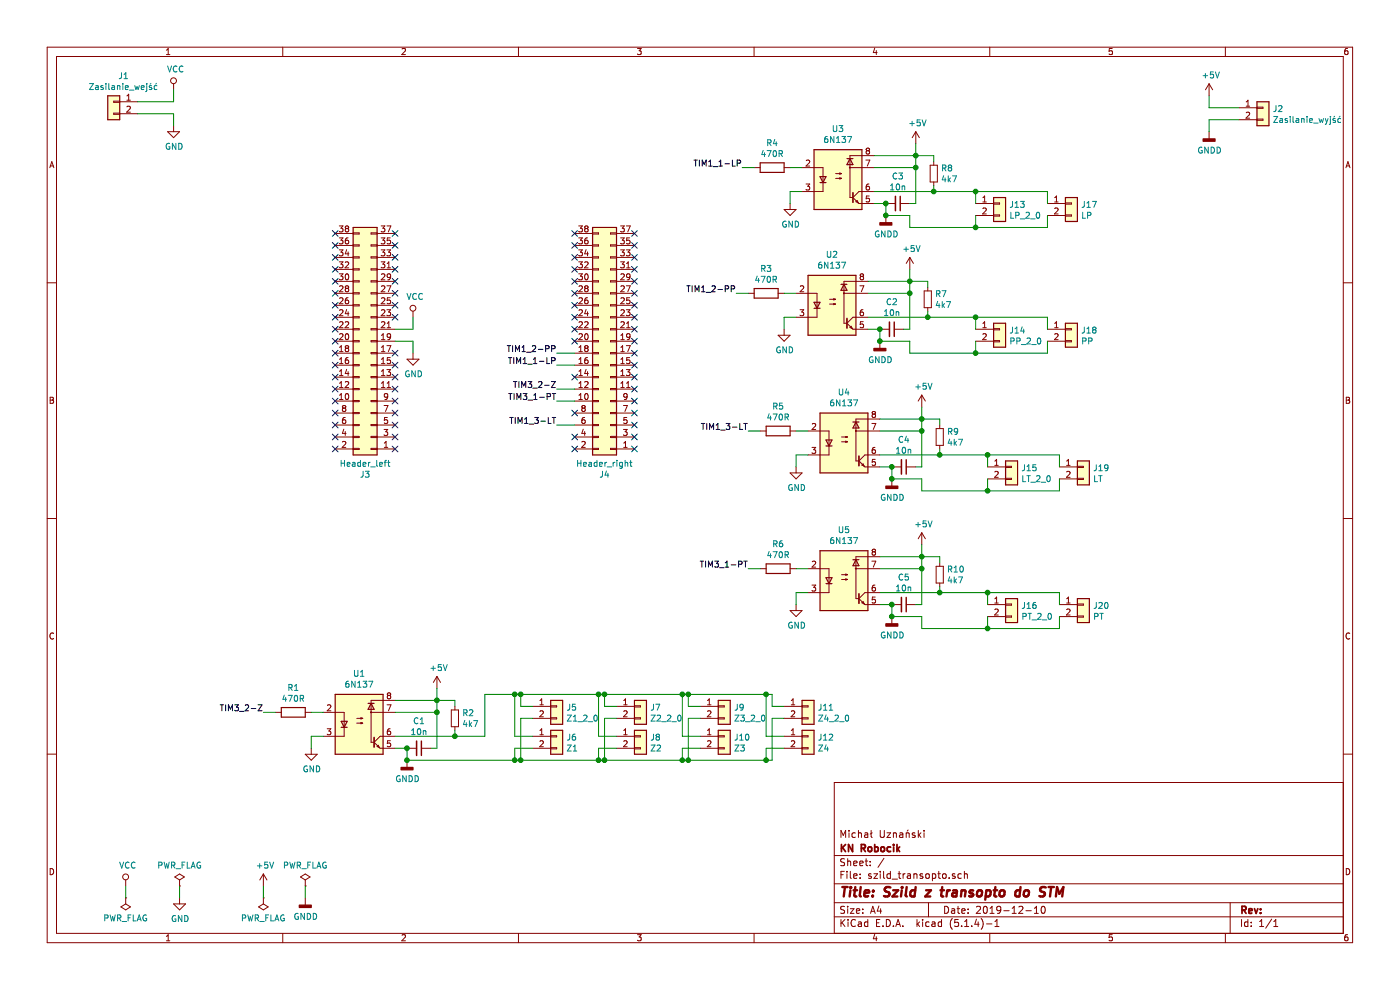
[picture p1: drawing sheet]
EESchema Schematic File Version 4
LIBS:szild_transopto-cache
EELAYER 30 0
EELAYER END
$Descr A4 11693 8268
encoding utf-8
Sheet 1 1
Title "Szild z transopto do STM"
Date "2019-12-10"
Rev ""
Comp "KN Robocik"
Comment1 "Michał Uznański"
Comment2 ""
Comment3 ""
Comment4 ""
$EndDescr
$Comp
L power:VCC #PWR01
U 1 1
P 1050 7400
F 0 "#PWR01" H 1050 7250 50  0001 C CNN
F 1 "VCC" H 1067 7573 50  0000 C CNN
F 2 "" H 1050 7400 50  0001 C CNN
F 3 "" H 1050 7400 50  0001 C CNN
	1    1050 7400
	1    0    0    -1  
$EndComp
$Comp
L power:GND #PWR04
U 1 1
P 1500 7500
F 0 "#PWR04" H 1500 7250 50  0001 C CNN
F 1 "GND" H 1505 7327 50  0000 C CNN
F 2 "" H 1500 7500 50  0001 C CNN
F 3 "" H 1500 7500 50  0001 C CNN
	1    1500 7500
	1    0    0    -1  
$EndComp
$Comp
L power:PWR_FLAG #FLG02
U 1 1
P 1500 7400
F 0 "#FLG02" H 1500 7475 50  0001 C CNN
F 1 "PWR_FLAG" H 1500 7573 50  0000 C CNN
F 2 "" H 1500 7400 50  0001 C CNN
F 3 "~" H 1500 7400 50  0001 C CNN
	1    1500 7400
	1    0    0    -1  
$EndComp
Wire Wire Line
	1500 7400 1500 7500
$Comp
L power:PWR_FLAG #FLG01
U 1 1
P 1050 7500
F 0 "#FLG01" H 1050 7575 50  0001 C CNN
F 1 "PWR_FLAG" H 1050 7673 50  0000 C CNN
F 2 "" H 1050 7500 50  0001 C CNN
F 3 "~" H 1050 7500 50  0001 C CNN
	1    1050 7500
	-1   0    0    1   
$EndComp
Wire Wire Line
	1050 7400 1050 7500
$Comp
L Connector_Generic:Conn_01x02 J2
U 1 1
P 10550 900
F 0 "J2" H 10630 892 50  0000 L CNN
F 1 "Zasilanie_wyjść" H 10630 801 50  0000 L CNN
F 2 "Connector_Molex:Molex_Mini-Fit_Jr_5566-02A_2x01_P4.20mm_Vertical" H 10550 900 50  0001 C CNN
F 3 "~" H 10550 900 50  0001 C CNN
	1    10550 900 
	1    0    0    -1  
$EndComp
Wire Wire Line
	10100 800  10100 900 
Wire Wire Line
	10100 900  10350 900 
Wire Wire Line
	10100 1100 10100 1000
Wire Wire Line
	10100 1000 10350 1000
$Comp
L Connector_Generic:Conn_01x02 J1
U 1 1
P 950 850
F 0 "J1" H 868 1067 50  0000 C CNN
F 1 "Zasilanie_wejść" H 868 976 50  0000 C CNN
F 2 "Connector_Molex:Molex_Mini-Fit_Jr_5566-02A_2x01_P4.20mm_Vertical" H 950 850 50  0001 C CNN
F 3 "~" H 950 850 50  0001 C CNN
	1    950  850 
	-1   0    0    -1  
$EndComp
$Comp
L power:VCC #PWR02
U 1 1
P 1450 750
F 0 "#PWR02" H 1450 600 50  0001 C CNN
F 1 "VCC" H 1467 923 50  0000 C CNN
F 2 "" H 1450 750 50  0001 C CNN
F 3 "" H 1450 750 50  0001 C CNN
	1    1450 750 
	1    0    0    -1  
$EndComp
$Comp
L power:GNDD #PWR06
U 1 1
P 10100 1100
F 0 "#PWR06" H 10100 850 50  0001 C CNN
F 1 "GNDD" H 10104 945 50  0000 C CNN
F 2 "" H 10100 1100 50  0001 C CNN
F 3 "" H 10100 1100 50  0001 C CNN
	1    10100 1100
	1    0    0    -1  
$EndComp
Wire Wire Line
	1150 850  1450 850 
Wire Wire Line
	1450 850  1450 750 
$Comp
L power:GND #PWR03
U 1 1
P 1450 1050
F 0 "#PWR03" H 1450 800 50  0001 C CNN
F 1 "GND" H 1455 877 50  0000 C CNN
F 2 "" H 1450 1050 50  0001 C CNN
F 3 "" H 1450 1050 50  0001 C CNN
	1    1450 1050
	1    0    0    -1  
$EndComp
Wire Wire Line
	1450 1050 1450 950 
Wire Wire Line
	1450 950  1150 950 
$Comp
L power:VCC #PWR0101
U 1 1
P 3450 2650
F 0 "#PWR0101" H 3450 2500 50  0001 C CNN
F 1 "VCC" H 3467 2823 50  0000 C CNN
F 2 "" H 3450 2650 50  0001 C CNN
F 3 "" H 3450 2650 50  0001 C CNN
	1    3450 2650
	1    0    0    -1  
$EndComp
Wire Wire Line
	3300 2750 3450 2750
Wire Wire Line
	3450 2750 3450 2650
$Comp
L power:GND #PWR0102
U 1 1
P 3450 2950
F 0 "#PWR0102" H 3450 2700 50  0001 C CNN
F 1 "GND" H 3455 2777 50  0000 C CNN
F 2 "" H 3450 2950 50  0001 C CNN
F 3 "" H 3450 2950 50  0001 C CNN
	1    3450 2950
	1    0    0    -1  
$EndComp
Wire Wire Line
	3450 2950 3450 2850
Wire Wire Line
	3450 2850 3300 2850
Wire Wire Line
	4800 3050 4650 3050
Text Label 4650 3050 2    50   ~ 0
TIM1_1-LP
Text Label 4650 2950 2    50   ~ 0
TIM1_2-PP
Wire Wire Line
	4800 2950 4650 2950
Wire Wire Line
	4800 3550 4650 3550
Text Label 4650 3550 2    50   ~ 0
TIM1_3-LT
Wire Wire Line
	4800 3350 4650 3350
Wire Wire Line
	4800 3250 4650 3250
Text Label 4650 3350 2    50   ~ 0
TIM3_1-PT
Text Label 4650 3250 2    50   ~ 0
TIM3_2-Z
$Comp
L Isolator:6N136 U2
U 1 1
P 6950 2550
F 0 "U2" H 6950 2975 50  0000 C CNN
F 1 "6N137" H 6950 2884 50  0000 C CNN
F 2 "Package_DIP:DIP-8_W7.62mm" H 6750 2250 50  0001 L CIN
F 3 "https://optoelectronics.liteon.com/upload/download/DS70-2008-0032/6N135-L%206N136-L%20series.pdf" H 6950 2550 50  0001 L CNN
	1    6950 2550
	1    0    0    -1  
$EndComp
$Comp
L Isolator:6N136 U4
U 1 1
P 7050 3700
F 0 "U4" H 7050 4125 50  0000 C CNN
F 1 "6N137" H 7050 4034 50  0000 C CNN
F 2 "Package_DIP:DIP-8_W7.62mm" H 6850 3400 50  0001 L CIN
F 3 "https://optoelectronics.liteon.com/upload/download/DS70-2008-0032/6N135-L%206N136-L%20series.pdf" H 7050 3700 50  0001 L CNN
	1    7050 3700
	1    0    0    -1  
$EndComp
$Comp
L Isolator:6N136 U5
U 1 1
P 7050 4850
F 0 "U5" H 7050 5275 50  0000 C CNN
F 1 "6N137" H 7050 5184 50  0000 C CNN
F 2 "Package_DIP:DIP-8_W7.62mm" H 6850 4550 50  0001 L CIN
F 3 "https://optoelectronics.liteon.com/upload/download/DS70-2008-0032/6N135-L%206N136-L%20series.pdf" H 7050 4850 50  0001 L CNN
	1    7050 4850
	1    0    0    -1  
$EndComp
$Comp
L Isolator:6N136 U3
U 1 1
P 7000 1500
F 0 "U3" H 7000 1925 50  0000 C CNN
F 1 "6N137" H 7000 1834 50  0000 C CNN
F 2 "Package_DIP:DIP-8_W7.62mm" H 6800 1200 50  0001 L CIN
F 3 "https://optoelectronics.liteon.com/upload/download/DS70-2008-0032/6N135-L%206N136-L%20series.pdf" H 7000 1500 50  0001 L CNN
	1    7000 1500
	1    0    0    -1  
$EndComp
$Comp
L Device:R R4
U 1 1
P 6450 1400
F 0 "R4" V 6243 1400 50  0000 C CNN
F 1 "470R" V 6334 1400 50  0000 C CNN
F 2 "Resistor_SMD:R_0805_2012Metric" V 6380 1400 50  0001 C CNN
F 3 "~" H 6450 1400 50  0001 C CNN
	1    6450 1400
	0    1    1    0   
$EndComp
$Comp
L Device:R R3
U 1 1
P 6400 2450
F 0 "R3" V 6193 2450 50  0000 C CNN
F 1 "470R" V 6284 2450 50  0000 C CNN
F 2 "Resistor_SMD:R_0805_2012Metric" V 6330 2450 50  0001 C CNN
F 3 "~" H 6400 2450 50  0001 C CNN
	1    6400 2450
	0    1    1    0   
$EndComp
$Comp
L Device:R R5
U 1 1
P 6500 3600
F 0 "R5" V 6293 3600 50  0000 C CNN
F 1 "470R" V 6384 3600 50  0000 C CNN
F 2 "Resistor_SMD:R_0805_2012Metric" V 6430 3600 50  0001 C CNN
F 3 "~" H 6500 3600 50  0001 C CNN
	1    6500 3600
	0    1    1    0   
$EndComp
$Comp
L Device:R R6
U 1 1
P 6500 4750
F 0 "R6" V 6293 4750 50  0000 C CNN
F 1 "470R" V 6384 4750 50  0000 C CNN
F 2 "Resistor_SMD:R_0805_2012Metric" V 6430 4750 50  0001 C CNN
F 3 "~" H 6500 4750 50  0001 C CNN
	1    6500 4750
	0    1    1    0   
$EndComp
Wire Wire Line
	6750 4750 6650 4750
Wire Wire Line
	6750 3600 6650 3600
Wire Wire Line
	6650 2450 6550 2450
Wire Wire Line
	6700 1400 6600 1400
$Comp
L power:GND #PWR0103
U 1 1
P 6600 1700
F 0 "#PWR0103" H 6600 1450 50  0001 C CNN
F 1 "GND" H 6605 1527 50  0000 C CNN
F 2 "" H 6600 1700 50  0001 C CNN
F 3 "" H 6600 1700 50  0001 C CNN
	1    6600 1700
	1    0    0    -1  
$EndComp
$Comp
L power:GND #PWR0104
U 1 1
P 6550 2750
F 0 "#PWR0104" H 6550 2500 50  0001 C CNN
F 1 "GND" H 6555 2577 50  0000 C CNN
F 2 "" H 6550 2750 50  0001 C CNN
F 3 "" H 6550 2750 50  0001 C CNN
	1    6550 2750
	1    0    0    -1  
$EndComp
$Comp
L power:GND #PWR0105
U 1 1
P 6650 3900
F 0 "#PWR0105" H 6650 3650 50  0001 C CNN
F 1 "GND" H 6655 3727 50  0000 C CNN
F 2 "" H 6650 3900 50  0001 C CNN
F 3 "" H 6650 3900 50  0001 C CNN
	1    6650 3900
	1    0    0    -1  
$EndComp
$Comp
L power:GND #PWR0106
U 1 1
P 6650 5050
F 0 "#PWR0106" H 6650 4800 50  0001 C CNN
F 1 "GND" H 6655 4877 50  0000 C CNN
F 2 "" H 6650 5050 50  0001 C CNN
F 3 "" H 6650 5050 50  0001 C CNN
	1    6650 5050
	1    0    0    -1  
$EndComp
Wire Wire Line
	6650 5050 6650 4950
Wire Wire Line
	6650 4950 6750 4950
Wire Wire Line
	6650 3900 6650 3800
Wire Wire Line
	6650 3800 6750 3800
Wire Wire Line
	6550 2750 6550 2650
Wire Wire Line
	6550 2650 6650 2650
Wire Wire Line
	6600 1700 6600 1600
Wire Wire Line
	6600 1600 6700 1600
Wire Wire Line
	6300 1400 6200 1400
Wire Wire Line
	6250 2450 6150 2450
Wire Wire Line
	6350 3600 6250 3600
Wire Wire Line
	6350 4750 6250 4750
Text Label 6200 1400 2    50   ~ 0
TIM1_1-LP
Text Label 6150 2450 2    50   ~ 0
TIM1_2-PP
Text Label 6250 3600 2    50   ~ 0
TIM1_3-LT
$Comp
L Isolator:6N136 U1
U 1 1
P 3000 6050
F 0 "U1" H 3000 6475 50  0000 C CNN
F 1 "6N137" H 3000 6384 50  0000 C CNN
F 2 "Package_DIP:DIP-8_W7.62mm" H 2800 5750 50  0001 L CIN
F 3 "https://optoelectronics.liteon.com/upload/download/DS70-2008-0032/6N135-L%206N136-L%20series.pdf" H 3000 6050 50  0001 L CNN
	1    3000 6050
	1    0    0    -1  
$EndComp
$Comp
L Device:R R1
U 1 1
P 2450 5950
F 0 "R1" V 2243 5950 50  0000 C CNN
F 1 "470R" V 2334 5950 50  0000 C CNN
F 2 "Resistor_SMD:R_0805_2012Metric" V 2380 5950 50  0001 C CNN
F 3 "~" H 2450 5950 50  0001 C CNN
	1    2450 5950
	0    1    1    0   
$EndComp
Wire Wire Line
	2700 5950 2600 5950
$Comp
L power:GND #PWR0107
U 1 1
P 2600 6250
F 0 "#PWR0107" H 2600 6000 50  0001 C CNN
F 1 "GND" H 2605 6077 50  0000 C CNN
F 2 "" H 2600 6250 50  0001 C CNN
F 3 "" H 2600 6250 50  0001 C CNN
	1    2600 6250
	1    0    0    -1  
$EndComp
Wire Wire Line
	2600 6250 2600 6150
Wire Wire Line
	2600 6150 2700 6150
Wire Wire Line
	2300 5950 2200 5950
Text Label 6250 4750 2    50   ~ 0
TIM3_1-PT
Text Label 2200 5950 2    50   ~ 0
TIM3_2-Z
$Comp
L power:+5V #PWR0108
U 1 1
P 7650 1200
F 0 "#PWR0108" H 7650 1050 50  0001 C CNN
F 1 "+5V" H 7665 1373 50  0000 C CNN
F 2 "" H 7650 1200 50  0001 C CNN
F 3 "" H 7650 1200 50  0001 C CNN
	1    7650 1200
	1    0    0    -1  
$EndComp
Wire Wire Line
	7300 1300 7650 1300
Wire Wire Line
	7650 1300 7650 1200
Wire Wire Line
	7300 1400 7650 1400
Wire Wire Line
	7650 1400 7650 1300
Connection ~ 7650 1300
Wire Wire Line
	7650 1300 7800 1300
$Comp
L power:GNDD #PWR0109
U 1 1
P 7400 1800
F 0 "#PWR0109" H 7400 1550 50  0001 C CNN
F 1 "GNDD" H 7404 1645 50  0000 C CNN
F 2 "" H 7400 1800 50  0001 C CNN
F 3 "" H 7400 1800 50  0001 C CNN
	1    7400 1800
	1    0    0    -1  
$EndComp
Wire Wire Line
	7400 1800 7400 1700
Wire Wire Line
	7400 1700 7300 1700
$Comp
L Device:C_Small C3
U 1 1
P 7500 1700
F 0 "C3" V 7271 1700 50  0000 C CNN
F 1 "10n" V 7362 1700 50  0000 C CNN
F 2 "Capacitor_SMD:C_0805_2012Metric" H 7500 1700 50  0001 C CNN
F 3 "~" H 7500 1700 50  0001 C CNN
	1    7500 1700
	0    1    1    0   
$EndComp
Connection ~ 7400 1700
Wire Wire Line
	7600 1700 7650 1700
Wire Wire Line
	7650 1700 7650 1400
Connection ~ 7650 1400
Wire Wire Line
	7300 1600 7800 1600
$Comp
L Device:R_Small R8
U 1 1
P 7800 1450
F 0 "R8" H 7859 1496 50  0000 L CNN
F 1 "4k7" H 7859 1405 50  0000 L CNN
F 2 "Resistor_SMD:R_0805_2012Metric" H 7800 1450 50  0001 C CNN
F 3 "~" H 7800 1450 50  0001 C CNN
	1    7800 1450
	1    0    0    -1  
$EndComp
Wire Wire Line
	7800 1350 7800 1300
Wire Wire Line
	7800 1550 7800 1600
$Comp
L power:+5V #PWR0110
U 1 1
P 10100 800
F 0 "#PWR0110" H 10100 650 50  0001 C CNN
F 1 "+5V" H 10115 973 50  0000 C CNN
F 2 "" H 10100 800 50  0001 C CNN
F 3 "" H 10100 800 50  0001 C CNN
	1    10100 800 
	1    0    0    -1  
$EndComp
$Comp
L power:+5V #PWR0111
U 1 1
P 7600 2250
F 0 "#PWR0111" H 7600 2100 50  0001 C CNN
F 1 "+5V" H 7615 2423 50  0000 C CNN
F 2 "" H 7600 2250 50  0001 C CNN
F 3 "" H 7600 2250 50  0001 C CNN
	1    7600 2250
	1    0    0    -1  
$EndComp
Wire Wire Line
	7250 2350 7600 2350
Wire Wire Line
	7600 2350 7600 2250
Wire Wire Line
	7250 2450 7600 2450
Wire Wire Line
	7600 2450 7600 2350
Connection ~ 7600 2350
Wire Wire Line
	7600 2350 7750 2350
$Comp
L power:GNDD #PWR0112
U 1 1
P 7350 2850
F 0 "#PWR0112" H 7350 2600 50  0001 C CNN
F 1 "GNDD" H 7354 2695 50  0000 C CNN
F 2 "" H 7350 2850 50  0001 C CNN
F 3 "" H 7350 2850 50  0001 C CNN
	1    7350 2850
	1    0    0    -1  
$EndComp
Wire Wire Line
	7350 2850 7350 2750
Wire Wire Line
	7350 2750 7250 2750
$Comp
L Device:C_Small C2
U 1 1
P 7450 2750
F 0 "C2" V 7221 2750 50  0000 C CNN
F 1 "10n" V 7312 2750 50  0000 C CNN
F 2 "Capacitor_SMD:C_0805_2012Metric" H 7450 2750 50  0001 C CNN
F 3 "~" H 7450 2750 50  0001 C CNN
	1    7450 2750
	0    1    1    0   
$EndComp
Connection ~ 7350 2750
Wire Wire Line
	7550 2750 7600 2750
Wire Wire Line
	7600 2750 7600 2450
Connection ~ 7600 2450
Wire Wire Line
	7250 2650 7750 2650
$Comp
L Device:R_Small R7
U 1 1
P 7750 2500
F 0 "R7" H 7809 2546 50  0000 L CNN
F 1 "4k7" H 7809 2455 50  0000 L CNN
F 2 "Resistor_SMD:R_0805_2012Metric" H 7750 2500 50  0001 C CNN
F 3 "~" H 7750 2500 50  0001 C CNN
	1    7750 2500
	1    0    0    -1  
$EndComp
Wire Wire Line
	7750 2400 7750 2350
Wire Wire Line
	7750 2600 7750 2650
$Comp
L power:+5V #PWR0113
U 1 1
P 7700 3400
F 0 "#PWR0113" H 7700 3250 50  0001 C CNN
F 1 "+5V" H 7715 3573 50  0000 C CNN
F 2 "" H 7700 3400 50  0001 C CNN
F 3 "" H 7700 3400 50  0001 C CNN
	1    7700 3400
	1    0    0    -1  
$EndComp
Wire Wire Line
	7350 3500 7700 3500
Wire Wire Line
	7700 3500 7700 3400
Wire Wire Line
	7350 3600 7700 3600
Wire Wire Line
	7700 3600 7700 3500
Connection ~ 7700 3500
Wire Wire Line
	7700 3500 7850 3500
$Comp
L power:GNDD #PWR0114
U 1 1
P 7450 4000
F 0 "#PWR0114" H 7450 3750 50  0001 C CNN
F 1 "GNDD" H 7454 3845 50  0000 C CNN
F 2 "" H 7450 4000 50  0001 C CNN
F 3 "" H 7450 4000 50  0001 C CNN
	1    7450 4000
	1    0    0    -1  
$EndComp
Wire Wire Line
	7450 4000 7450 3900
Wire Wire Line
	7450 3900 7350 3900
$Comp
L Device:C_Small C4
U 1 1
P 7550 3900
F 0 "C4" V 7321 3900 50  0000 C CNN
F 1 "10n" V 7412 3900 50  0000 C CNN
F 2 "Capacitor_SMD:C_0805_2012Metric" H 7550 3900 50  0001 C CNN
F 3 "~" H 7550 3900 50  0001 C CNN
	1    7550 3900
	0    1    1    0   
$EndComp
Connection ~ 7450 3900
Wire Wire Line
	7650 3900 7700 3900
Wire Wire Line
	7700 3900 7700 3600
Connection ~ 7700 3600
Wire Wire Line
	7350 3800 7850 3800
$Comp
L Device:R_Small R9
U 1 1
P 7850 3650
F 0 "R9" H 7909 3696 50  0000 L CNN
F 1 "4k7" H 7909 3605 50  0000 L CNN
F 2 "Resistor_SMD:R_0805_2012Metric" H 7850 3650 50  0001 C CNN
F 3 "~" H 7850 3650 50  0001 C CNN
	1    7850 3650
	1    0    0    -1  
$EndComp
Wire Wire Line
	7850 3550 7850 3500
Wire Wire Line
	7850 3750 7850 3800
$Comp
L power:+5V #PWR0115
U 1 1
P 7700 4550
F 0 "#PWR0115" H 7700 4400 50  0001 C CNN
F 1 "+5V" H 7715 4723 50  0000 C CNN
F 2 "" H 7700 4550 50  0001 C CNN
F 3 "" H 7700 4550 50  0001 C CNN
	1    7700 4550
	1    0    0    -1  
$EndComp
Wire Wire Line
	7350 4650 7700 4650
Wire Wire Line
	7700 4650 7700 4550
Wire Wire Line
	7350 4750 7700 4750
Wire Wire Line
	7700 4750 7700 4650
Connection ~ 7700 4650
Wire Wire Line
	7700 4650 7850 4650
$Comp
L power:GNDD #PWR0116
U 1 1
P 7450 5150
F 0 "#PWR0116" H 7450 4900 50  0001 C CNN
F 1 "GNDD" H 7454 4995 50  0000 C CNN
F 2 "" H 7450 5150 50  0001 C CNN
F 3 "" H 7450 5150 50  0001 C CNN
	1    7450 5150
	1    0    0    -1  
$EndComp
Wire Wire Line
	7450 5150 7450 5050
Wire Wire Line
	7450 5050 7350 5050
$Comp
L Device:C_Small C5
U 1 1
P 7550 5050
F 0 "C5" V 7321 5050 50  0000 C CNN
F 1 "10n" V 7412 5050 50  0000 C CNN
F 2 "Capacitor_SMD:C_0805_2012Metric" H 7550 5050 50  0001 C CNN
F 3 "~" H 7550 5050 50  0001 C CNN
	1    7550 5050
	0    1    1    0   
$EndComp
Connection ~ 7450 5050
Wire Wire Line
	7650 5050 7700 5050
Wire Wire Line
	7700 5050 7700 4750
Connection ~ 7700 4750
Wire Wire Line
	7350 4950 7850 4950
$Comp
L Device:R_Small R10
U 1 1
P 7850 4800
F 0 "R10" H 7909 4846 50  0000 L CNN
F 1 "4k7" H 7909 4755 50  0000 L CNN
F 2 "Resistor_SMD:R_0805_2012Metric" H 7850 4800 50  0001 C CNN
F 3 "~" H 7850 4800 50  0001 C CNN
	1    7850 4800
	1    0    0    -1  
$EndComp
Wire Wire Line
	7850 4700 7850 4650
Wire Wire Line
	7850 4900 7850 4950
$Comp
L power:+5V #PWR0117
U 1 1
P 3650 5750
F 0 "#PWR0117" H 3650 5600 50  0001 C CNN
F 1 "+5V" H 3665 5923 50  0000 C CNN
F 2 "" H 3650 5750 50  0001 C CNN
F 3 "" H 3650 5750 50  0001 C CNN
	1    3650 5750
	1    0    0    -1  
$EndComp
Wire Wire Line
	3300 5850 3650 5850
Wire Wire Line
	3650 5850 3650 5750
Wire Wire Line
	3300 5950 3650 5950
Wire Wire Line
	3650 5950 3650 5850
Connection ~ 3650 5850
Wire Wire Line
	3650 5850 3800 5850
$Comp
L power:GNDD #PWR0118
U 1 1
P 3400 6350
F 0 "#PWR0118" H 3400 6100 50  0001 C CNN
F 1 "GNDD" H 3404 6195 50  0000 C CNN
F 2 "" H 3400 6350 50  0001 C CNN
F 3 "" H 3400 6350 50  0001 C CNN
	1    3400 6350
	1    0    0    -1  
$EndComp
Wire Wire Line
	3400 6350 3400 6250
Wire Wire Line
	3400 6250 3300 6250
$Comp
L Device:C_Small C1
U 1 1
P 3500 6250
F 0 "C1" V 3271 6250 50  0000 C CNN
F 1 "10n" V 3362 6250 50  0000 C CNN
F 2 "Capacitor_SMD:C_0805_2012Metric" H 3500 6250 50  0001 C CNN
F 3 "~" H 3500 6250 50  0001 C CNN
	1    3500 6250
	0    1    1    0   
$EndComp
Connection ~ 3400 6250
Wire Wire Line
	3600 6250 3650 6250
Wire Wire Line
	3650 6250 3650 5950
Connection ~ 3650 5950
Wire Wire Line
	3300 6150 3800 6150
$Comp
L Device:R_Small R2
U 1 1
P 3800 6000
F 0 "R2" H 3859 6046 50  0000 L CNN
F 1 "4k7" H 3859 5955 50  0000 L CNN
F 2 "Resistor_SMD:R_0805_2012Metric" H 3800 6000 50  0001 C CNN
F 3 "~" H 3800 6000 50  0001 C CNN
	1    3800 6000
	1    0    0    -1  
$EndComp
Wire Wire Line
	3800 5900 3800 5850
Wire Wire Line
	3800 6100 3800 6150
Wire Wire Line
	7600 1900 7600 1800
Wire Wire Line
	7600 1800 7400 1800
Connection ~ 7400 1800
Connection ~ 7800 1600
Wire Wire Line
	8150 1900 8750 1900
Wire Wire Line
	8750 1900 8750 1800
Wire Wire Line
	8150 1600 8750 1600
Wire Wire Line
	8750 1700 8750 1600
Connection ~ 8150 1900
Wire Wire Line
	8150 1900 7600 1900
Wire Wire Line
	8150 1900 8150 1800
Connection ~ 8150 1600
Wire Wire Line
	7800 1600 8150 1600
Wire Wire Line
	8150 1600 8150 1700
$Comp
L Connector_Generic:Conn_01x02 J17
U 1 1
P 8950 1700
F 0 "J17" H 9030 1692 50  0000 L CNN
F 1 "LP" H 9030 1601 50  0000 L CNN
F 2 "Connector_PinHeader_2.54mm:PinHeader_1x02_P2.54mm_Vertical" H 8950 1700 50  0001 C CNN
F 3 "~" H 8950 1700 50  0001 C CNN
	1    8950 1700
	1    0    0    -1  
$EndComp
$Comp
L Connector_Generic:Conn_01x02 J13
U 1 1
P 8350 1700
F 0 "J13" H 8430 1692 50  0000 L CNN
F 1 "LP_2_0" H 8430 1601 50  0000 L CNN
F 2 "Connector_PinHeader_2.00mm:PinHeader_1x02_P2.00mm_Vertical" H 8350 1700 50  0001 C CNN
F 3 "~" H 8350 1700 50  0001 C CNN
	1    8350 1700
	1    0    0    -1  
$EndComp
Wire Wire Line
	8150 2950 8750 2950
Wire Wire Line
	8750 2950 8750 2850
Wire Wire Line
	8150 2650 8750 2650
Wire Wire Line
	8750 2750 8750 2650
Connection ~ 8150 2950
Wire Wire Line
	8150 2950 7600 2950
Wire Wire Line
	8150 2950 8150 2850
Connection ~ 8150 2650
Wire Wire Line
	8150 2650 8150 2750
$Comp
L Connector_Generic:Conn_01x02 J18
U 1 1
P 8950 2750
F 0 "J18" H 9030 2742 50  0000 L CNN
F 1 "PP" H 9030 2651 50  0000 L CNN
F 2 "Connector_PinHeader_2.54mm:PinHeader_1x02_P2.54mm_Vertical" H 8950 2750 50  0001 C CNN
F 3 "~" H 8950 2750 50  0001 C CNN
	1    8950 2750
	1    0    0    -1  
$EndComp
$Comp
L Connector_Generic:Conn_01x02 J14
U 1 1
P 8350 2750
F 0 "J14" H 8430 2742 50  0000 L CNN
F 1 "PP_2_0" H 8430 2651 50  0000 L CNN
F 2 "Connector_PinHeader_2.00mm:PinHeader_1x02_P2.00mm_Vertical" H 8350 2750 50  0001 C CNN
F 3 "~" H 8350 2750 50  0001 C CNN
	1    8350 2750
	1    0    0    -1  
$EndComp
Wire Wire Line
	8250 4100 8850 4100
Wire Wire Line
	8850 4100 8850 4000
Wire Wire Line
	8250 3800 8850 3800
Wire Wire Line
	8850 3900 8850 3800
Connection ~ 8250 4100
Wire Wire Line
	8250 4100 7700 4100
Wire Wire Line
	8250 4100 8250 4000
Connection ~ 8250 3800
Wire Wire Line
	8250 3800 8250 3900
$Comp
L Connector_Generic:Conn_01x02 J19
U 1 1
P 9050 3900
F 0 "J19" H 9130 3892 50  0000 L CNN
F 1 "LT" H 9130 3801 50  0000 L CNN
F 2 "Connector_PinHeader_2.54mm:PinHeader_1x02_P2.54mm_Vertical" H 9050 3900 50  0001 C CNN
F 3 "~" H 9050 3900 50  0001 C CNN
	1    9050 3900
	1    0    0    -1  
$EndComp
$Comp
L Connector_Generic:Conn_01x02 J15
U 1 1
P 8450 3900
F 0 "J15" H 8530 3892 50  0000 L CNN
F 1 "LT_2_0" H 8530 3801 50  0000 L CNN
F 2 "Connector_PinHeader_2.00mm:PinHeader_1x02_P2.00mm_Vertical" H 8450 3900 50  0001 C CNN
F 3 "~" H 8450 3900 50  0001 C CNN
	1    8450 3900
	1    0    0    -1  
$EndComp
Wire Wire Line
	8250 5250 8850 5250
Wire Wire Line
	8850 5250 8850 5150
Wire Wire Line
	8250 4950 8850 4950
Wire Wire Line
	8850 5050 8850 4950
Connection ~ 8250 5250
Wire Wire Line
	8250 5250 7700 5250
Wire Wire Line
	8250 5250 8250 5150
Connection ~ 8250 4950
Wire Wire Line
	8250 4950 8250 5050
$Comp
L Connector_Generic:Conn_01x02 J20
U 1 1
P 9050 5050
F 0 "J20" H 9130 5042 50  0000 L CNN
F 1 "PT" H 9130 4951 50  0000 L CNN
F 2 "Connector_PinHeader_2.54mm:PinHeader_1x02_P2.54mm_Vertical" H 9050 5050 50  0001 C CNN
F 3 "~" H 9050 5050 50  0001 C CNN
	1    9050 5050
	1    0    0    -1  
$EndComp
$Comp
L Connector_Generic:Conn_01x02 J16
U 1 1
P 8450 5050
F 0 "J16" H 8530 5042 50  0000 L CNN
F 1 "PT_2_0" H 8530 4951 50  0000 L CNN
F 2 "Connector_PinHeader_2.00mm:PinHeader_1x02_P2.00mm_Vertical" H 8450 5050 50  0001 C CNN
F 3 "~" H 8450 5050 50  0001 C CNN
	1    8450 5050
	1    0    0    -1  
$EndComp
$Comp
L Connector_Generic:Conn_01x02 J6
U 1 1
P 4650 6150
F 0 "J6" H 4730 6142 50  0000 L CNN
F 1 "Z1" H 4730 6051 50  0000 L CNN
F 2 "Connector_PinHeader_2.54mm:PinHeader_1x02_P2.54mm_Vertical" H 4650 6150 50  0001 C CNN
F 3 "~" H 4650 6150 50  0001 C CNN
	1    4650 6150
	1    0    0    -1  
$EndComp
$Comp
L Connector_Generic:Conn_01x02 J5
U 1 1
P 4650 5900
F 0 "J5" H 4730 5892 50  0000 L CNN
F 1 "Z1_2_0" H 4730 5801 50  0000 L CNN
F 2 "Connector_PinHeader_2.00mm:PinHeader_1x02_P2.00mm_Vertical" H 4650 5900 50  0001 C CNN
F 3 "~" H 4650 5900 50  0001 C CNN
	1    4650 5900
	1    0    0    -1  
$EndComp
Wire Wire Line
	7700 5250 7700 5150
Wire Wire Line
	7700 5150 7450 5150
Connection ~ 7450 5150
Wire Wire Line
	7850 4950 8250 4950
Connection ~ 7850 4950
Wire Wire Line
	7850 3800 8250 3800
Connection ~ 7850 3800
Wire Wire Line
	7700 4100 7700 4000
Wire Wire Line
	7700 4000 7450 4000
Connection ~ 7450 4000
Wire Wire Line
	7750 2650 8150 2650
Connection ~ 7750 2650
Wire Wire Line
	7600 2950 7600 2850
Wire Wire Line
	7600 2850 7350 2850
Connection ~ 7350 2850
Connection ~ 3800 6150
Wire Wire Line
	3400 6350 4300 6350
Connection ~ 3400 6350
Wire Wire Line
	4050 6150 4050 5800
Wire Wire Line
	3800 6150 4050 6150
Wire Wire Line
	4050 5800 4300 5800
Wire Wire Line
	4450 5900 4350 5900
Wire Wire Line
	4350 5900 4350 5800
Wire Wire Line
	4450 6000 4350 6000
Wire Wire Line
	4350 6000 4350 6350
Wire Wire Line
	4450 6150 4300 6150
Wire Wire Line
	4300 6150 4300 5800
Connection ~ 4300 5800
Wire Wire Line
	4300 5800 4350 5800
Wire Wire Line
	4450 6250 4300 6250
Wire Wire Line
	4300 6250 4300 6350
Connection ~ 4300 6350
Wire Wire Line
	4300 6350 4350 6350
$Comp
L Connector_Generic:Conn_01x02 J8
U 1 1
P 5350 6150
F 0 "J8" H 5430 6142 50  0000 L CNN
F 1 "Z2" H 5430 6051 50  0000 L CNN
F 2 "Connector_PinHeader_2.54mm:PinHeader_1x02_P2.54mm_Vertical" H 5350 6150 50  0001 C CNN
F 3 "~" H 5350 6150 50  0001 C CNN
	1    5350 6150
	1    0    0    -1  
$EndComp
$Comp
L Connector_Generic:Conn_01x02 J7
U 1 1
P 5350 5900
F 0 "J7" H 5430 5892 50  0000 L CNN
F 1 "Z2_2_0" H 5430 5801 50  0000 L CNN
F 2 "Connector_PinHeader_2.00mm:PinHeader_1x02_P2.00mm_Vertical" H 5350 5900 50  0001 C CNN
F 3 "~" H 5350 5900 50  0001 C CNN
	1    5350 5900
	1    0    0    -1  
$EndComp
Wire Wire Line
	5150 5900 5050 5900
Wire Wire Line
	5050 5900 5050 5800
Wire Wire Line
	5150 6000 5050 6000
Wire Wire Line
	5050 6000 5050 6350
Wire Wire Line
	5150 6150 5000 6150
Wire Wire Line
	5000 6150 5000 5800
Wire Wire Line
	5150 6250 5000 6250
Wire Wire Line
	5000 6250 5000 6350
$Comp
L Connector_Generic:Conn_01x02 J10
U 1 1
P 6050 6150
F 0 "J10" H 6130 6142 50  0000 L CNN
F 1 "Z3" H 6130 6051 50  0000 L CNN
F 2 "Connector_PinHeader_2.54mm:PinHeader_1x02_P2.54mm_Vertical" H 6050 6150 50  0001 C CNN
F 3 "~" H 6050 6150 50  0001 C CNN
	1    6050 6150
	1    0    0    -1  
$EndComp
$Comp
L Connector_Generic:Conn_01x02 J9
U 1 1
P 6050 5900
F 0 "J9" H 6130 5892 50  0000 L CNN
F 1 "Z3_2_0" H 6130 5801 50  0000 L CNN
F 2 "Connector_PinHeader_2.00mm:PinHeader_1x02_P2.00mm_Vertical" H 6050 5900 50  0001 C CNN
F 3 "~" H 6050 5900 50  0001 C CNN
	1    6050 5900
	1    0    0    -1  
$EndComp
Wire Wire Line
	5850 5900 5750 5900
Wire Wire Line
	5750 5900 5750 5800
Wire Wire Line
	5850 6000 5750 6000
Wire Wire Line
	5750 6000 5750 6350
Wire Wire Line
	5850 6150 5700 6150
Wire Wire Line
	5700 6150 5700 5800
Wire Wire Line
	5850 6250 5700 6250
Wire Wire Line
	5700 6250 5700 6350
$Comp
L Connector_Generic:Conn_01x02 J12
U 1 1
P 6750 6150
F 0 "J12" H 6830 6142 50  0000 L CNN
F 1 "Z4" H 6830 6051 50  0000 L CNN
F 2 "Connector_PinHeader_2.54mm:PinHeader_1x02_P2.54mm_Vertical" H 6750 6150 50  0001 C CNN
F 3 "~" H 6750 6150 50  0001 C CNN
	1    6750 6150
	1    0    0    -1  
$EndComp
$Comp
L Connector_Generic:Conn_01x02 J11
U 1 1
P 6750 5900
F 0 "J11" H 6830 5892 50  0000 L CNN
F 1 "Z4_2_0" H 6830 5801 50  0000 L CNN
F 2 "Connector_PinHeader_2.00mm:PinHeader_1x02_P2.00mm_Vertical" H 6750 5900 50  0001 C CNN
F 3 "~" H 6750 5900 50  0001 C CNN
	1    6750 5900
	1    0    0    -1  
$EndComp
Wire Wire Line
	6550 5900 6450 5900
Wire Wire Line
	6450 5900 6450 5800
Wire Wire Line
	6550 6000 6450 6000
Wire Wire Line
	6450 6000 6450 6350
Wire Wire Line
	6550 6150 6400 6150
Wire Wire Line
	6400 6150 6400 5800
Wire Wire Line
	6550 6250 6400 6250
Wire Wire Line
	6400 6250 6400 6350
Wire Wire Line
	6400 5800 6450 5800
Wire Wire Line
	6400 6350 6450 6350
Wire Wire Line
	6400 6350 5750 6350
Connection ~ 6400 6350
Connection ~ 4350 6350
Connection ~ 5000 6350
Wire Wire Line
	5000 6350 4350 6350
Connection ~ 5050 6350
Wire Wire Line
	5050 6350 5000 6350
Connection ~ 5700 6350
Wire Wire Line
	5700 6350 5050 6350
Connection ~ 5750 6350
Wire Wire Line
	5750 6350 5700 6350
Wire Wire Line
	6400 5800 5750 5800
Connection ~ 6400 5800
Connection ~ 4350 5800
Connection ~ 5000 5800
Wire Wire Line
	5000 5800 4350 5800
Connection ~ 5050 5800
Wire Wire Line
	5050 5800 5000 5800
Connection ~ 5700 5800
Wire Wire Line
	5700 5800 5050 5800
Connection ~ 5750 5800
Wire Wire Line
	5750 5800 5700 5800
NoConn ~ 5300 1950
NoConn ~ 5300 2050
NoConn ~ 5300 2150
NoConn ~ 5300 2250
NoConn ~ 5300 2350
NoConn ~ 5300 2450
NoConn ~ 5300 2550
NoConn ~ 5300 2650
NoConn ~ 5300 2750
NoConn ~ 5300 2850
NoConn ~ 5300 2950
NoConn ~ 5300 3050
NoConn ~ 5300 3150
NoConn ~ 5300 3250
NoConn ~ 5300 3350
NoConn ~ 5300 3450
NoConn ~ 5300 3550
NoConn ~ 5300 3650
NoConn ~ 5300 3750
NoConn ~ 4800 3750
NoConn ~ 4800 3650
NoConn ~ 4800 3450
NoConn ~ 4800 3150
NoConn ~ 4800 2850
NoConn ~ 4800 2750
NoConn ~ 4800 2650
NoConn ~ 4800 2550
NoConn ~ 4800 2450
NoConn ~ 4800 2350
NoConn ~ 4800 2250
NoConn ~ 4800 2150
NoConn ~ 4800 2050
NoConn ~ 4800 1950
NoConn ~ 3300 3750
NoConn ~ 3300 3650
NoConn ~ 3300 3550
NoConn ~ 3300 3450
NoConn ~ 3300 3350
NoConn ~ 3300 3250
NoConn ~ 3300 2950
NoConn ~ 3300 3050
NoConn ~ 3300 3150
NoConn ~ 3300 1950
NoConn ~ 3300 2050
NoConn ~ 3300 2150
NoConn ~ 3300 2250
NoConn ~ 3300 2350
NoConn ~ 3300 2450
NoConn ~ 3300 2550
NoConn ~ 3300 2650
NoConn ~ 2800 1950
NoConn ~ 2800 2050
NoConn ~ 2800 2150
NoConn ~ 2800 2250
NoConn ~ 2800 2350
NoConn ~ 2800 2450
NoConn ~ 2800 2550
NoConn ~ 2800 2650
NoConn ~ 2800 2750
NoConn ~ 2800 2850
NoConn ~ 2800 2950
NoConn ~ 2800 3050
NoConn ~ 2800 3150
NoConn ~ 2800 3250
NoConn ~ 2800 3350
NoConn ~ 2800 3450
NoConn ~ 2800 3550
NoConn ~ 2800 3650
NoConn ~ 2800 3750
$Comp
L power:+5V #PWR0119
U 1 1
P 2200 7400
F 0 "#PWR0119" H 2200 7250 50  0001 C CNN
F 1 "+5V" H 2215 7573 50  0000 C CNN
F 2 "" H 2200 7400 50  0001 C CNN
F 3 "" H 2200 7400 50  0001 C CNN
	1    2200 7400
	1    0    0    -1  
$EndComp
$Comp
L power:PWR_FLAG #FLG0101
U 1 1
P 2200 7500
F 0 "#FLG0101" H 2200 7575 50  0001 C CNN
F 1 "PWR_FLAG" H 2200 7673 50  0000 C CNN
F 2 "" H 2200 7500 50  0001 C CNN
F 3 "~" H 2200 7500 50  0001 C CNN
	1    2200 7500
	-1   0    0    1   
$EndComp
Wire Wire Line
	2200 7500 2200 7400
$Comp
L power:GNDD #PWR0120
U 1 1
P 2550 7500
F 0 "#PWR0120" H 2550 7250 50  0001 C CNN
F 1 "GNDD" H 2554 7345 50  0000 C CNN
F 2 "" H 2550 7500 50  0001 C CNN
F 3 "" H 2550 7500 50  0001 C CNN
	1    2550 7500
	1    0    0    -1  
$EndComp
$Comp
L power:PWR_FLAG #FLG0102
U 1 1
P 2550 7400
F 0 "#FLG0102" H 2550 7475 50  0001 C CNN
F 1 "PWR_FLAG" H 2550 7573 50  0000 C CNN
F 2 "" H 2550 7400 50  0001 C CNN
F 3 "~" H 2550 7400 50  0001 C CNN
	1    2550 7400
	1    0    0    -1  
$EndComp
Wire Wire Line
	2550 7400 2550 7500
$Comp
L Connector_Generic:Conn_02x19_Odd_Even J4
U 1 1
P 5100 2850
F 0 "J4" H 5150 3967 50  0000 C CNN
F 1 "Header_right" H 5150 3876 50  0000 C CNN
F 2 "Connector_PinSocket_2.54mm:PinSocket_2x19_P2.54mm_Vertical" H 5100 2850 50  0001 C CNN
F 3 "~" H 5100 2850 50  0001 C CNN
	1    5100 2850
	-1   0    0    1   
$EndComp
$Comp
L Connector_Generic:Conn_02x19_Odd_Even J3
U 1 1
P 3100 2850
F 0 "J3" H 3150 3967 50  0000 C CNN
F 1 "Header_left" H 3150 3876 50  0000 C CNN
F 2 "Connector_PinSocket_2.54mm:PinSocket_2x19_P2.54mm_Vertical" H 3100 2850 50  0001 C CNN
F 3 "~" H 3100 2850 50  0001 C CNN
	1    3100 2850
	-1   0    0    1   
$EndComp
$EndSCHEMATC
